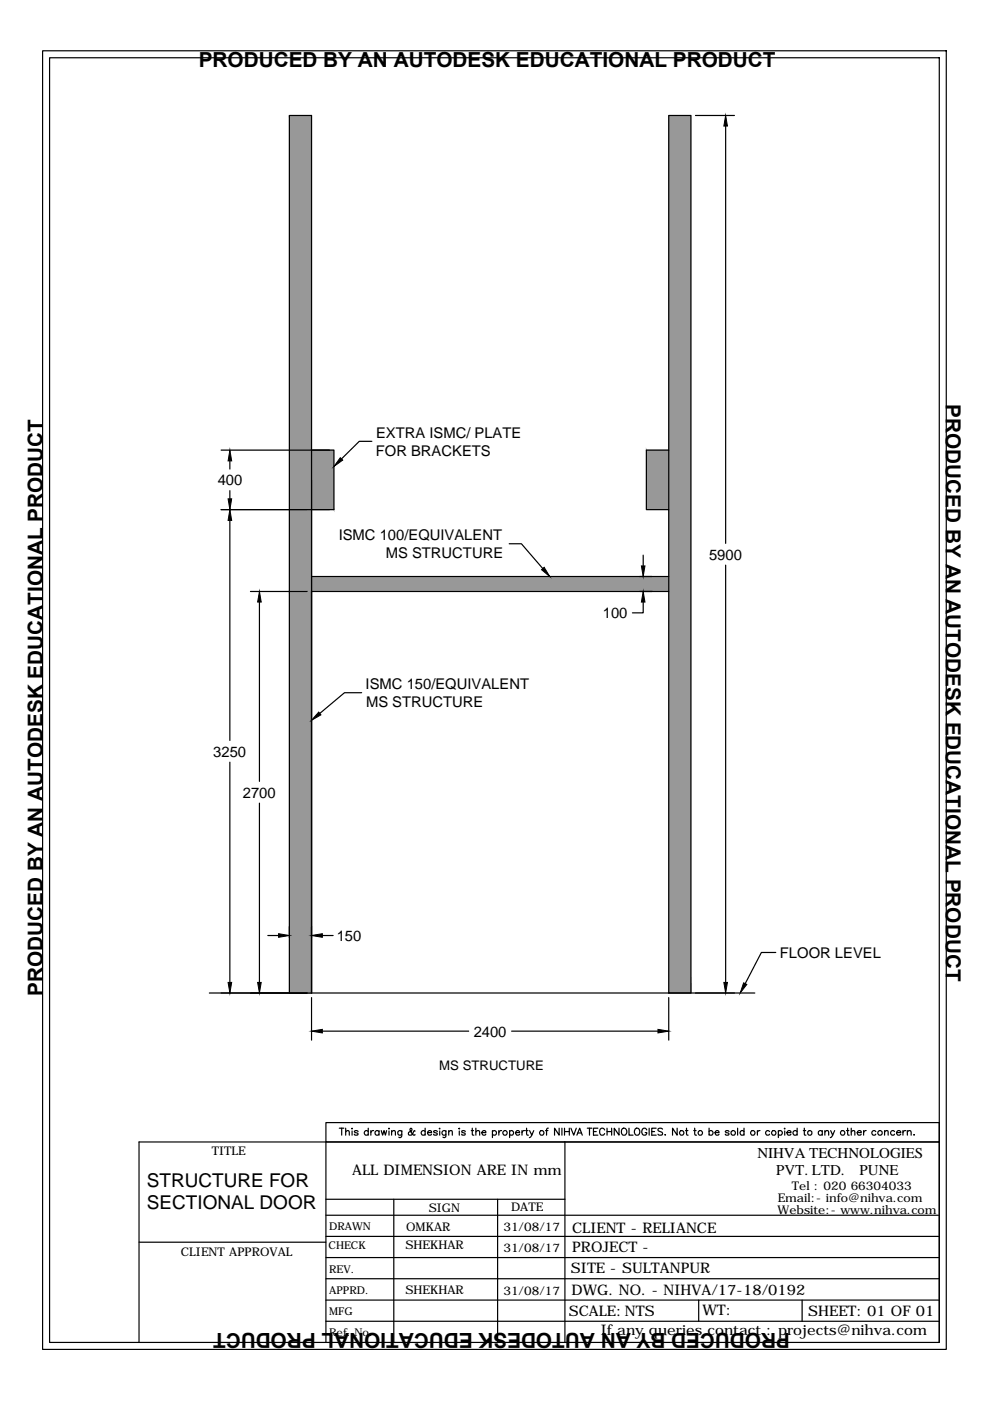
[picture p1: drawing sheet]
<svg xmlns="http://www.w3.org/2000/svg" width="210mm" height="297mm" viewBox="0 0 210 297" stroke-linecap="round" stroke-linejoin="round" font-family="sans-serif">
<!-- layer: 0 -->
<g fill="none" stroke="#000" stroke-width=".25">
<path d="M9 10.8h191.6v275.3h-191.6zM10.5 12.2h188.7v272.4h-188.7zM141.8 24.5h4.7v186h-4.7zM147.5 24.5h8.2M153.9 26.7v88.5M46.9 95.4h23M48.7 97.7v1.8M66.1 95.4h4.7v12.6h-4.7M78.8 93.6h-2.6l-3.8 3.7M141.8 95.4h-4.8v12.6h4.8M46.9 108h23M48.7 104v1.8"/>
<path d="M48.7 110.3v46.7M108 115.3h2.5l4.6 5.2M136.4 117.7v2.3M153.9 119.8v88.5M53.1 125.4h12M55 127.6v38.1M66.1 122.2h75.7M135.7 125.4h2.5M136.4 127.6v2.3h-2.3M141.8 125.4h-75.7v85.1v-186h-4.7v186M76.7 146.9h-3.7l-5.2 4.4M48.7 161.6v46.7"/>
<path d="M55 170.3v38M56.8 198.3h2.3M61.4 196.4v2.4M68.3 198.3h2.3M44.4 210.5h115.6M66.1 211.5v9M68.3 218.6h31.1M108.5 218.6h31M141.8 211.5v9M164.5 201.9h-3.1l-3.4 6.6M71.9 239.2h1M72.4 239.2v1.5"/>
<path d="M73.3 239.2v1.5M74.6 239.2v.2zM74.6 239.8v.9M75.9 239.9l-.3-.2-.5 .2 .7 .4v.3h-.6l-.1-.1M78.1 239.9a.47 .47 0 0 0-.7-.1 .47 .47 0 0 0 0 .7 .47 .47 0 0 0 .7 0M78.1 239.2v1.5M78.6 239.7v1M79.2 239.7l-.4 .1-.2 .3M80.4 239.9a.47 .47 0 0 0-.7-.1 .47 .47 0 0 0 0 .7 .47 .47 0 0 0 .7 0M80.4 239.7v1M80.8 239.7l.3 1 .3-1 .3 1 .3-1M82.5 239.2v.2z"/>
<path d="M82.5 239.8v.9M83 239.7v1M85.2 239.7l-.1 1.4-.2 .1-.3-.1M85.2 239.9a.47 .47 0 0 0-.7-.1 .47 .47 0 0 0 0 .7 .47 .47 0 0 0 .7 0M88 239.8l-.1-.1-.1 .1-.2 .5a.53 .53 0 0 1-.5 .4 .53 .53 0 0 1-.5-.3v-.3l.7-.5-.2-.4-.2 .2 .2 .6 .5 .6h.4M90.1 239.9a.47 .47 0 0 0-.7-.1 .47 .47 0 0 0 0 .7 .47 .47 0 0 0 .7 0M90.1 239.2v1.5M92.7 239.9l-.3-.2-.5 .2 .7 .4v.3h-.6l-.1-.1M93.2 239.2v.2zM93.2 239.8v.9M94.5 239.7v1.4l-.2 .1-.4-.1M94.5 239.9a.47 .47 0 0 0-.7-.1 .47 .47 0 0 0 0 .7 .47 .47 0 0 0 .7 0"/>
<path d="M95.1 239.7v1M97.4 239.2v.2zM97.4 239.8v.9M98.7 239.9l-.1-.1a.44 .44 0 0 0-.7 .1l.8 .5-.3 .3-.5-.1v-.1M99.9 239.7h.5M100.1 239.2l.1 1.4 .3 .1M100.9 239.2v1.5M104.4 239.9a.47 .47 0 0 1 .7-.1 .47 .47 0 0 1 0 .7 .47 .47 0 0 1-.7 0M104.4 239.7v1.5M105.8 239.7v1M106.4 239.7l-.4 .1-.2 .3M108 239.9a.47 .47 0 0 1 .7-.1 .47 .47 0 0 1 0 .7 .47 .47 0 0 1-.7 0"/>
<path d="M108 239.7v1.5M110.7 239.7v1M111.2 239.7l-.3 .1-.2 .3M111.4 239.7h.5M111.6 239.2v1.2l.1 .2 .3 .1M112.3 239.7l.4 1 .5-1M115.7 239.7h.5M116.3 239.2l-.3 .1-.1 .2v1.2M118.5 239.2v1.5l-.9-1.5v1.5M119.1 239.2v1.5M119.7 239.2v1.5M119.7 239.9h1"/>
<path d="M120.7 239.2v1.5M121 239.2l.6 1.5 .6-1.5M124.5 239.2h1M125 239.2v1.5M125.8 239.9h.6M126.8 239.2h-1v1.5h1M128.2 239.6a.6 .6 0 0 0-.8-.3 .6 .6 0 0 0-.3 .8 .55 .55 0 0 0 .5 .6 .55 .55 0 0 0 .6-.4M128.7 239.9h1M128.7 239.2v1.5M129.7 239.2v1.5M131.2 239.2v1.5l-1-1.5v1.5M131.9 239.4a.72 .72 0 0 1 1 .2 .72 .72 0 0 1-.3 1 .73 .73 0 0 1-.8-.3 .73 .73 0 0 1 .1-.9z"/>
<path d="M133.4 239.2v1.5h.8M134.6 239.4a.69 .69 0 0 1 1 .1 .69 .69 0 0 1-.1 1 .69 .69 0 0 1-1-.1 .69 .69 0 0 1 .1-1zM137.1 239.6a.54 .54 0 0 0-.6-.4 .54 .54 0 0 0-.4 .6v.3a.53 .53 0 0 0 .5 .6 .53 .53 0 0 0 .5-.6h-.3M137.6 239.2v1.5M138.2 239.9h.6M139.1 239.2h-.9v1.5h.9M140.5 239.4a.54 .54 0 0 0-.6-.2 .54 .54 0 0 0-.4 .4l1 .7-.2 .3h-.7l-.1-.1M143.6 239.2v1.5l-1-1.5v1.5M145.3 239.7h.6M145.6 239.2v1.2v.2l.3 .1M147.1 239.7h.5M147.3 239.2v1.2l.1 .2 .3 .1"/>
<path d="M150.3 239.9a.47 .47 0 0 1 .7-.1 .47 .47 0 0 1 0 .7 .47 .47 0 0 1-.7 0M150.3 239.2v1.5M154.6 239.9l-.3-.2-.5 .2 .7 .4v.3h-.6l-.1-.1M156.4 239.2v1.5M157.7 239.9a.47 .47 0 0 0-.6-.1 .47 .47 0 0 0 0 .7 .47 .47 0 0 0 .6 0M157.7 239.2v1.5M160.6 239.7v1M161.1 239.7l-.5 .2v.2M163.2 239.9a.47 .47 0 0 0-.7-.1 .47 .47 0 0 0 0 .7 .47 .47 0 0 0 .7 0M165 239.9a.47 .47 0 0 1 .7-.1 .47 .47 0 0 1 0 .7 .47 .47 0 0 1-.7 0M165 239.7v1.5M166.4 239.2v.2z"/>
<path d="M166.4 239.8v.9M169 239.9a.49 .49 0 0 0-.7-.1 .49 .49 0 0 0 0 .8 .49 .49 0 0 0 .7-.1M169 239.2v1.5M170.3 239.7h.5M170.5 239.2l.1 1.4 .3 .1M174.3 239.9a.47 .47 0 0 0-.7-.1 .47 .47 0 0 0 0 .7 .47 .47 0 0 0 .7 0M174.3 239.7v1M174.9 239.7v1M176.1 239.7l.4 1 .5-1M179.5 239.7h.5M179.7 239.2l.1 1.4 .3 .1M180.5 239.2v1.5"/>
<path d="M183.1 239.7v1M183.7 239.7l-.4 .1-.2 .3M185.7 239.9a.47 .47 0 0 0-.7-.1 .47 .47 0 0 0 0 .7 .47 .47 0 0 0 .7 0M187.6 239.7v1M189.7 239.9a.47 .47 0 0 0-.7-.1 .47 .47 0 0 0 0 .7 .47 .47 0 0 0 .7 0M191.4 239.7v1M192 239.7l-.3 .1-.3 .3M192.4 239.7v1M69.1 257.7h130.1M69.1 242.1v42.5M69.1 254.3h50.7M73.3 240l.3-.3 .4 .1 .1 .9"/>
<path d="M83 240l.4-.3 .3 .1 .1 .9M83.5 254.3v30.3M90.6 240.1h.9a.45 .45 0 0 0-.6-.4 .45 .45 0 0 0-.2 .8l.3 .2 .5-.2M95.1 240l.4-.3 .4 .1v.9M100.9 240l.3-.3 .4 .1 .1 .9M102.2 240.1h.8a.45 .45 0 0 0-.6-.4 .45 .45 0 0 0-.2 .8l.3 .2 .5-.2M105.5 254.3v30.3M109.3 240.1h.9a.45 .45 0 0 0-.7-.4 .45 .45 0 0 0-.1 .8l.3 .2 .3-.1 .2-.1M112.7 240.7l-.5 .5M119.8 242.1v42.5M122.3 240.7l.6-1.5 .6 1.5M122.5 240.2h.7"/>
<path d="M141 240.6v.1zM151.6 240.1h.9a.45 .45 0 0 0-.7-.4 .45 .45 0 0 0-.1 .8l.2 .2 .4-.1 .2-.1M166.8 240.1h.9a.45 .45 0 0 0-.6-.4 .45 .45 0 0 0-.2 .8l.3 .2 .5-.2M174.9 240l.4-.3 .3 .1 .1 .9M176.5 240.7l-.5 .5M180.5 240l.3-.3 .4 .1v.9M181.8 240.1h.8a.45 .45 0 0 0-.6-.4 .45 .45 0 0 0-.2 .8l.3 .2 .5-.2M187.6 240l.3-.3 .4 .1v.9M190.1 240.1h.9a.48 .48 0 0 0-.7-.3 .48 .48 0 0 0-.2 .7 .48 .48 0 0 0 .7 .1l.2-.1M192.4 240l.3-.3 .4 .1 .1 .9M193.8 240.6v.1zM29.5 263.4h39.6"/>
<path d="M69.1 271.1h130.1M69.1 266.6h130.1M69.1 262.1h130.1M69.1 275.6h130.1M148.1 275.6v4.5M170.1 275.6v4.5M29.5 284.6v-42.5h169.7h-130.1v-4.1h130.1v46.6M69.1 280.1h130.1"/>
<circle cx="107.1" cy="240.2" r=".48"/>
<circle cx="114.9" cy="240.2" r=".48"/>
<circle cx="144.5" cy="240.2" r=".48"/>
<circle cx="148.5" cy="240.2" r=".48"/>
<circle cx="155.4" cy="240.2" r=".49"/>
<circle cx="159.6" cy="240.2" r=".48"/>
<circle cx="164.1" cy="240.2" r=".48"/>
<circle cx="171.7" cy="240.2" r=".49"/>
<circle cx="178.7" cy="240.2" r=".48"/>
<circle cx="186.6" cy="240.2" r=".49"/>
</g>
<g fill="#989898" stroke="#989898" stroke-width=".21">
<path d="M141.8 24.5v186h4.7zM141.8 24.5h4.7v186z"/>
<path d="M61.4 24.5v100.9h4.7zM61.4 24.5h4.7v100.9z"/>
<path d="M61.4 125.4v85.1h4.7zM61.4 125.4h4.7v85.1z"/>
<path d="M66.1 122.2v3.2h75.7zM66.1 122.2h75.7v3.2z"/>
<path d="M66.1 95.4v12.6h4.7zM66.1 95.4h4.7v12.6z"/>
<path d="M137 95.4v12.6h4.8zM137 95.4h4.8v12.6z"/>
</g>
<g fill="#000" stroke="#000" stroke-width=".21">
<path d="M153.9 24.5l.3 2.2h-.7zM48.7 95.4l.4 2.3h-.7zM72.2 97l.5 .6-1.9 1.3zM48.7 108l.4 2.3h-.7zM48.4 105.8h.7l-.4 2.2zM136 120h.8l-.4 2.2zM55 125.4l.4 2.2h-.8zM114.8 120.8l.6-.5 1.2 1.9zM136.4 125.4l.4 2.2h-.8zM67.6 151l.4 .6-1.9 1.1zM59.1 198l2.3 .3-2.3 .4zM66.1 198.3l2.2-.3v.7z"/>
<path d="M48.4 208.3h.7l-.4 2.2zM54.6 208.3h.8l-.4 2.2zM66.1 218.6l2.2-.4v.8zM139.5 218.2l2.3 .4-2.3 .4zM153.5 208.3h.7l-.3 2.2zM157.7 208.4l.6 .3-1.4 1.8z"/>
</g>
<g font-size="4.4">
<text x="42.1" y="14.2">PRODUCED BY AN AUTODESK EDUCATIONAL PRODUCT</text>
<text x="200.5" y="85.7" transform="rotate(90 200.5 85.7)">PRODUCED BY AN AUTODESK EDUCATIONAL PRODUCT</text>
<text x="9.1" y="211.1" transform="rotate(-90 9.1 211.1)">PRODUCED BY AN AUTODESK EDUCATIONAL PRODUCT</text>
<text x="167.5" y="282.6" transform="rotate(-180 167.5 282.6)">PRODUCED BY AN AUTODESK EDUCATIONAL PRODUCT</text>
</g>
<g font-size="4">
<text x="31.1" y="251.8">STRUCTURE FOR</text>
<text x="31.1" y="256.4">SECTIONAL DOOR</text>
</g>
<g font-size="3.2">
<text x="160.6" y="245.6">NIHVA TECHNOLOGIES</text>
<text x="164.5" y="249.2">PVT. LTD.</text>
<text x="182.3" y="249.2">PUNE</text>
</g>
<g font-size="3.1">
<text x="79.7" y="92.8">EXTRA ISMC/ PLATE</text>
<text x="79.7" y="96.6">FOR BRACKETS</text>
<text x="46.2" y="102.8">400</text>
<text x="71.8" y="114.5">ISMC 100/EQUIVALENT</text>
<text x="81.8" y="118.3">MS STRUCTURE</text>
<text x="150.3" y="118.6">5900</text>
<text x="127.8" y="131">100</text>
<text x="77.5" y="146.1">ISMC 150/EQUIVALENT</text>
<text x="77.6" y="149.9">MS STRUCTURE</text>
<text x="45.2" y="160.4">3250</text>
<text x="51.5" y="169.1">2700</text>
<text x="71.4" y="199.4">150</text>
<text x="165.4" y="203">FLOOR LEVEL</text>
<text x="100.4" y="219.8">2400</text>
<text x="74.6" y="249.1">ALL DIMENSION ARE IN mm</text>
<text x="121.3" y="261.3">CLIENT - RELIANCE</text>
<text x="121" y="270">SITE - SULTANPUR</text>
<text x="121.3" y="265.5">PROJECT -</text>
<text x="121.2" y="274.5">DWG. NO. - NIHVA/17-18/0192</text>
<text x="120.6" y="278.9">SCALE:NTS</text>
<text x="148.9" y="278.9">WT:</text>
<text x="171.4" y="278.9">SHEET: 01 OF 01</text>
<text x="127.4" y="283.1">If any queries contact : projects@nihva.com</text>
</g>
<text font-size="2.8" x="93.1" y="226.9">MS STRUCTURE</text>
<g font-size="2.5">
<text x="44.9" y="244.9">TITLE</text>
<text x="90.9" y="257">SIGN</text>
<text x="108.3" y="256.8">DATE</text>
<text x="164.9" y="257.4">Website:- www.nihva.com</text>
<text x="164.9" y="254.9">Email:- info@nihva.com</text>
<text x="167.9" y="252.4">Tel : 020 66304033</text>
<text x="86.1" y="261">OMKAR</text>
<text x="106.7" y="261">31/08/17</text>
<text x="38.4" y="266.3">CLIENT APPROVAL</text>
<text x="86" y="264.9">SHEKHAR</text>
<text x="106.7" y="265.4">31/08/17</text>
<text x="86" y="274.2">SHEKHAR</text>
<text x="106.7" y="274.5">31/08/17</text>
</g>
<g font-size="2.3">
<text x="69.8" y="260.8">DRAWN</text>
<text x="69.7" y="264.8">CHECK</text>
<text x="69.8" y="269.8">REV.</text>
<text x="69.8" y="274.3">APPRD.</text>
<text x="69.8" y="278.8">MFG</text>
<text x="69.8" y="283.4">Ref. No.</text>
</g>
</svg>
